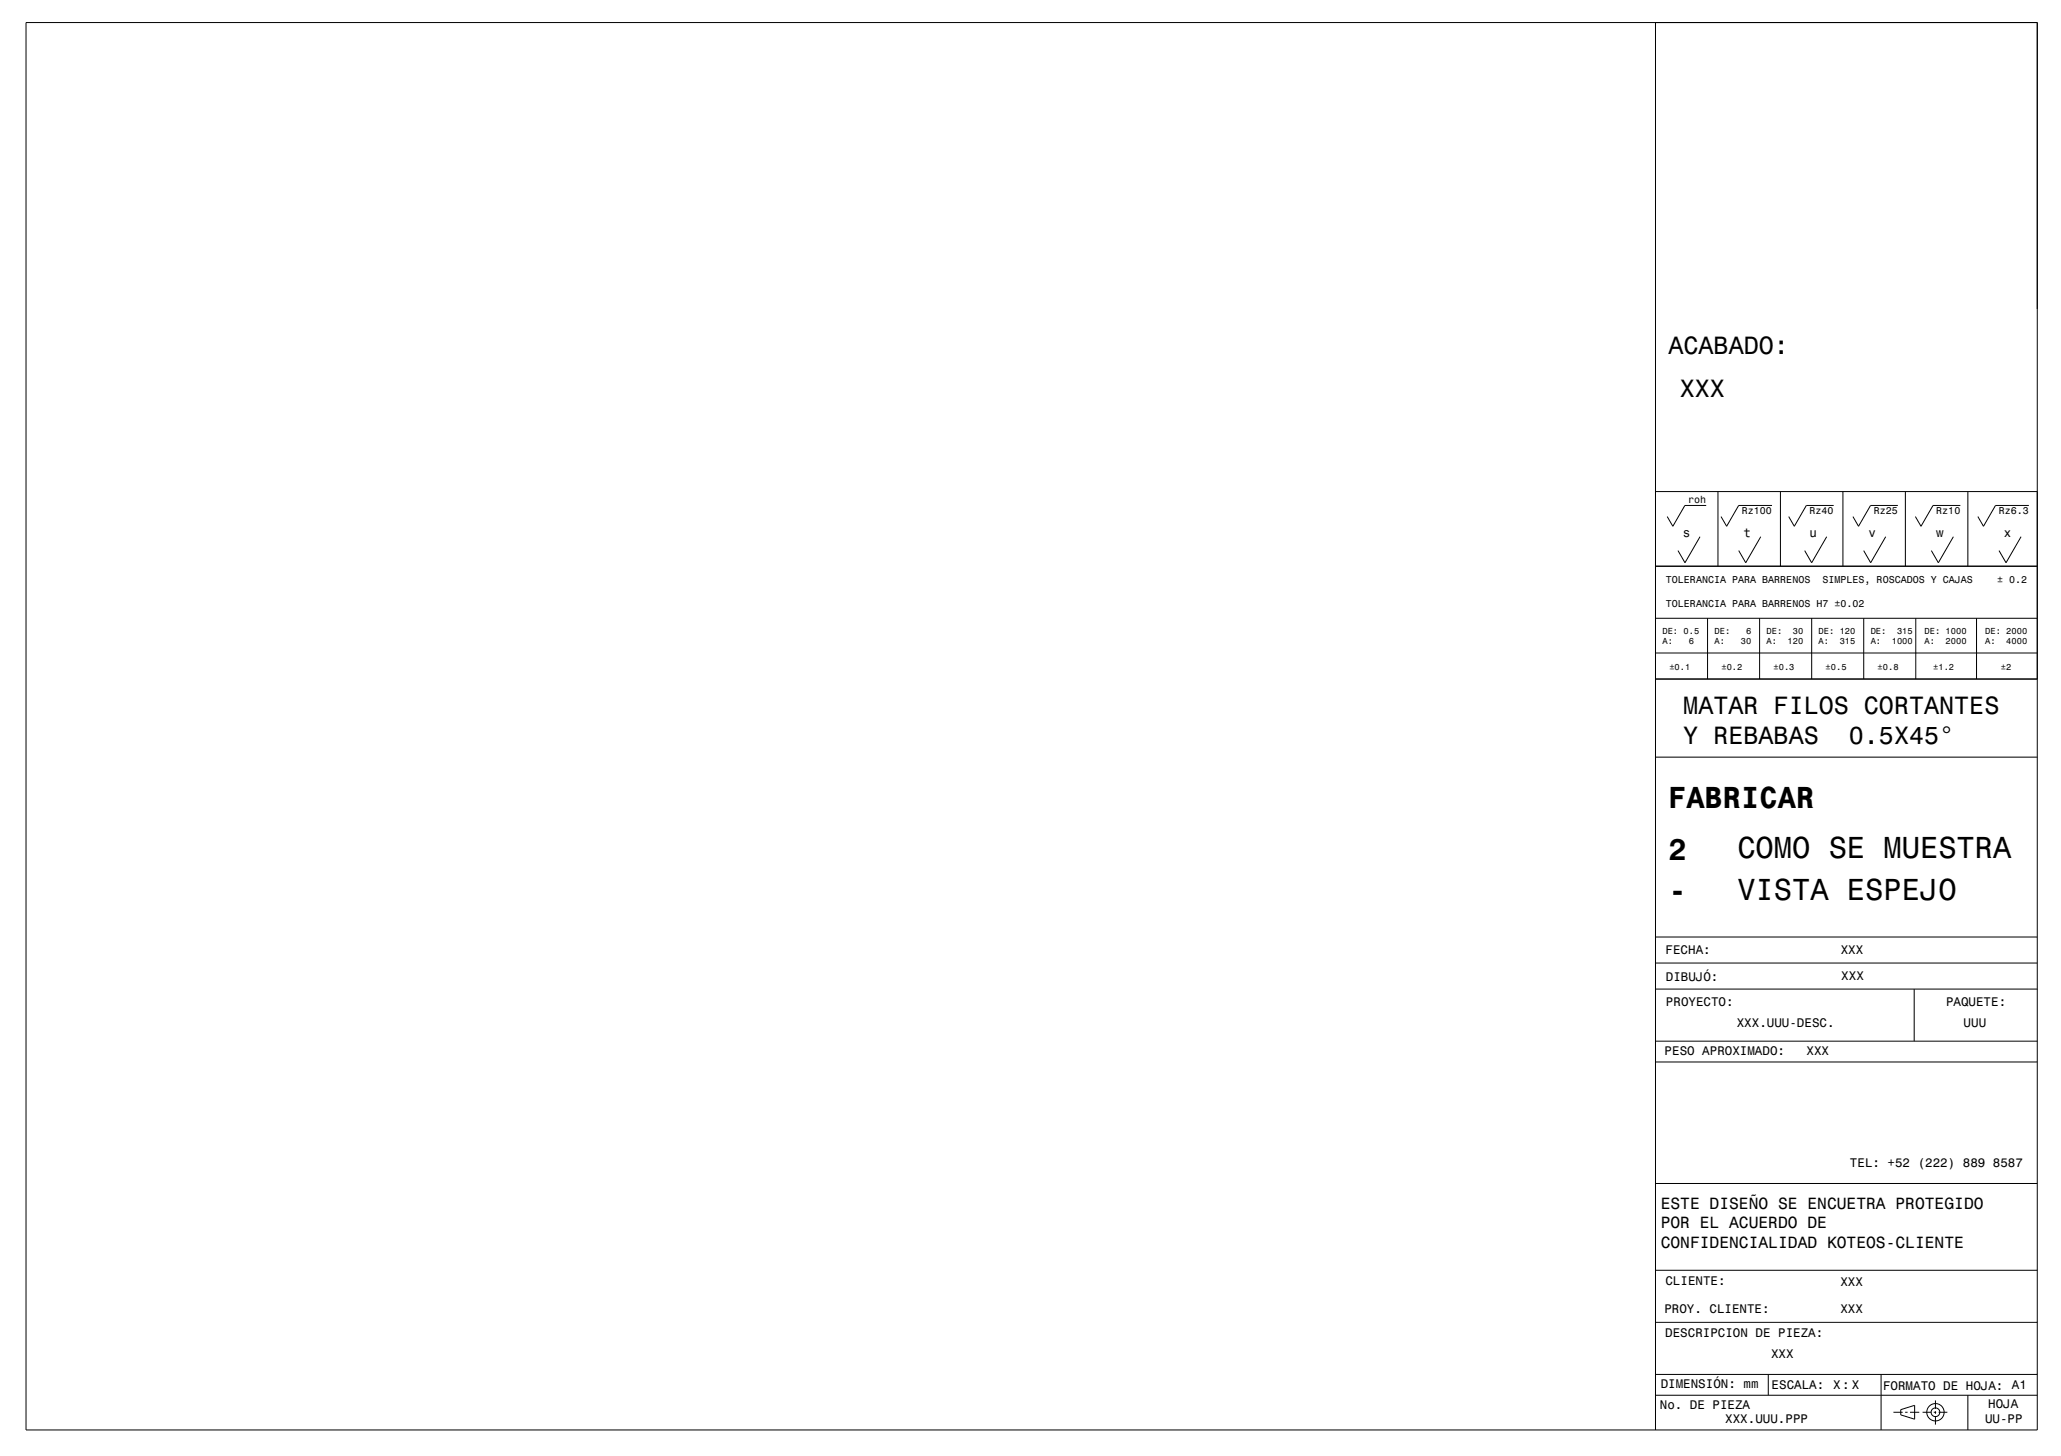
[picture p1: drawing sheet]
<svg xmlns="http://www.w3.org/2000/svg" width="841mm" height="594mm" viewBox="0 0 841 594" stroke-linecap="round" stroke-linejoin="round" font-family="sans-serif">
<g fill="none" stroke="#000" stroke-width=".41">
<path d="M10.6 9.2h820.7v574.2h-820.7zM675.5 9.2v574.2M675.5 200.5h155.8M693.7 219l-6.1 10.6-2.9-5M696.2 206.2h-8.7l-4.9 8.5-2.3-4M701 200.5v30.5M718.5 219l-6.1 10.6-2.9-5M723.1 206.2h-13.6l-4.9 8.5-2.3-4M726.5 200.5v30.5M745.4 219l-6.1 10.6-2.9-5M748.2 206.2h-11.1l-4.9 8.5-2.3-4M752 200.5v30.5"/>
<path d="M769.5 219l-6.2 10.6-2.8-5M774.4 206.2h-11.1l-4.9 8.5-2.3-4M777.5 200.5v30.5M797.1 219l-6.1 10.6-2.9-5M799.9 206.2h-11.1l-4.9 8.5-2.3-4M803 200.5v30.5M824.7 219l-6.1 10.6-2.9-5M827.9 206.2h-13.6l-4.9 8.5-2.3-4M675.5 231h155.8M675.5 252.2h155.8M696.8 252.2v24.8M718 252.2v24.8"/>
<path d="M739.3 252.2v24.8M760.5 252.2v24.8M781.7 252.2v24.8M806.5 252.2v24.8M675.5 277h155.8M675.5 266.4h155.8M675.5 308.9h155.8M675.5 382.3h155.8M675.5 392.9h155.8M675.5 403.5h155.8M781.1 403.5v21.3M675.5 433.3h155.8"/>
<path d="M675.5 424.8h155.8M675.5 482.8h155.8M675.5 518.2h155.8M675.5 539.5h155.8M675.5 569.2h155.8M675.5 560.7h155.8M721.6 560.7v8.5M767.6 560.7v22.7M772.6 576.2h3.8M775.6 575.1l5.7-1.8v5.7l-5.7-1.8zM777.4 576.2h1M779.4 576.2h3.7"/>
<path d="M784.5 576.2h3.6M789.1 576.2h1M789.8 571.3v3.5M789.8 575.8v1M789.8 577.8v3.4M791.1 576.2h3.5M803 569.2v14.2"/>
<circle cx="789.8" cy="576.2" r="1.77"/>
<circle cx="789.8" cy="576.2" r="3.5"/>
</g>
<g font-size="12.4">
<text x="680.7" y="329.8">FABRICAR</text>
<text x="680.9" y="350.7">2</text>
<text x="708.9" y="350.2">COMO SE MUESTRA</text>
<text x="680.9" y="367.6">-</text>
<text x="708.9" y="367.1">VISTA ESPEJO</text>
</g>
<g font-size="10.2">
<text x="680.8" y="144.5">ACABADO:</text>
<text x="685.5" y="162">XXX</text>
<text x="686.9" y="291.1">MATAR FILOS CORTANTES</text>
<text x="686.9" y="303.3">Y REBABAS</text>
<text x="754.4" y="303.3">0.5X45°</text>
</g>
<g font-size="6.6">
<text x="677.7" y="493.1">ESTE DISEÑO SE ENCUETRA PROTEGIDO</text>
<text x="677.7" y="501.1">POR EL ACUERDO DE</text>
<text x="677.7" y="509">CONFIDENCIALIDAD KOTEOS-CLIENTE</text>
</g>
<g font-size="5.1">
<text x="686.6" y="219">s</text>
<text x="711.4" y="219">t</text>
<text x="738.3" y="219">u</text>
<text x="762.4" y="219">v</text>
<text x="790" y="219">w</text>
<text x="817.6" y="219">x</text>
<text x="679.7" y="389.2">FECHA:</text>
<text x="751.1" y="389.4">XXX</text>
<text x="679.7" y="400.4">DIBUJÓ:</text>
<text x="751.3" y="399.8">XXX</text>
<text x="679.8" y="410.6">PROYECTO:</text>
<text x="794.1" y="410.2">PAQUETE:</text>
<text x="708.7" y="419.1">XXX.UUU-DESC.</text>
<text x="801.3" y="419.1">UUU</text>
<text x="679.3" y="430.5">PESO APROXIMADO:</text>
<text x="737.2" y="430.6">XXX</text>
<text x="754.9" y="476.1">TEL: +52 (222) 889 8587</text>
<text x="679.6" y="524.3">CLIENTE:</text>
<text x="751" y="524.6">XXX</text>
<text x="679.1" y="535.6">PROY. CLIENTE:</text>
<text x="751" y="535.5">XXX</text>
<text x="679.5" y="545.6">DESCRIPCION DE PIEZA:</text>
<text x="722.7" y="554.2">XXX</text>
<text x="677.7" y="566.4">DIMENSIÓN: mm</text>
<text x="722.9" y="566.6">ESCALA:</text>
<text x="748" y="566.7">X:X</text>
<text x="768.4" y="567">FORMATO DE HOJA: A1</text>
<text x="677.3" y="574.7">No. DE PIEZA</text>
<text x="811.3" y="574.3">HOJA</text>
<text x="704" y="580.7">XXX.UUU.PPP</text>
<text x="810" y="580.7">UU-PP</text>
</g>
<g font-size="4.1">
<text x="688.8" y="205.4">roh</text>
<text x="710.8" y="209.9">Rz100</text>
<text x="738.4" y="209.9">Rz40</text>
<text x="764.6" y="209.9">Rz25</text>
<text x="790.1" y="209.9">Rz10</text>
<text x="815.6" y="209.9">Rz6.3</text>
<text x="679.8" y="237.8">TOLERANCIA PARA BARRENOS</text>
<text x="743.7" y="237.8">SIMPLES, ROSCADOS Y CAJAS</text>
<text x="814.9" y="237.8">± 0.2</text>
<text x="679.8" y="247.5">TOLERANCIA PARA BARRENOS H7 ±0.02</text>
</g>
<g font-size="3.6">
<text x="678.4" y="258.5">DE: 0.5</text>
<text x="678.4" y="262.8">A:</text>
<text x="689.1" y="262.8">6</text>
<text x="699.6" y="258.5">DE:</text>
<text x="699.6" y="262.8">A:</text>
<text x="710.4" y="262.8">30</text>
<text x="712.5" y="258.5">6</text>
<text x="720.8" y="258.5">DE:</text>
<text x="720.8" y="262.8">A:</text>
<text x="729.4" y="262.8">120</text>
<text x="731.6" y="258.5">30</text>
<text x="742.1" y="258.5">DE: 120</text>
<text x="742.1" y="262.8">A:</text>
<text x="750.7" y="262.8">315</text>
<text x="763.3" y="258.5">DE:</text>
<text x="763.3" y="262.8">A:</text>
<text x="771.9" y="262.8">1000</text>
<text x="774.1" y="258.5">315</text>
<text x="785.3" y="258.5">DE: 1000</text>
<text x="785.3" y="262.8">A:</text>
<text x="793.9" y="262.8">2000</text>
<text x="810.1" y="258.5">DE: 2000</text>
<text x="810.1" y="262.8">A:</text>
<text x="818.7" y="262.8">4000</text>
<text x="681.2" y="273.4">±0.1</text>
<text x="702.4" y="273.4">±0.2</text>
<text x="723.7" y="273.4">±0.3</text>
<text x="744.9" y="273.4">±0.5</text>
<text x="766.2" y="273.4">±0.8</text>
<text x="788.8" y="273.4">±1.2</text>
<text x="816.4" y="273.4">±2</text>
</g>
</svg>
